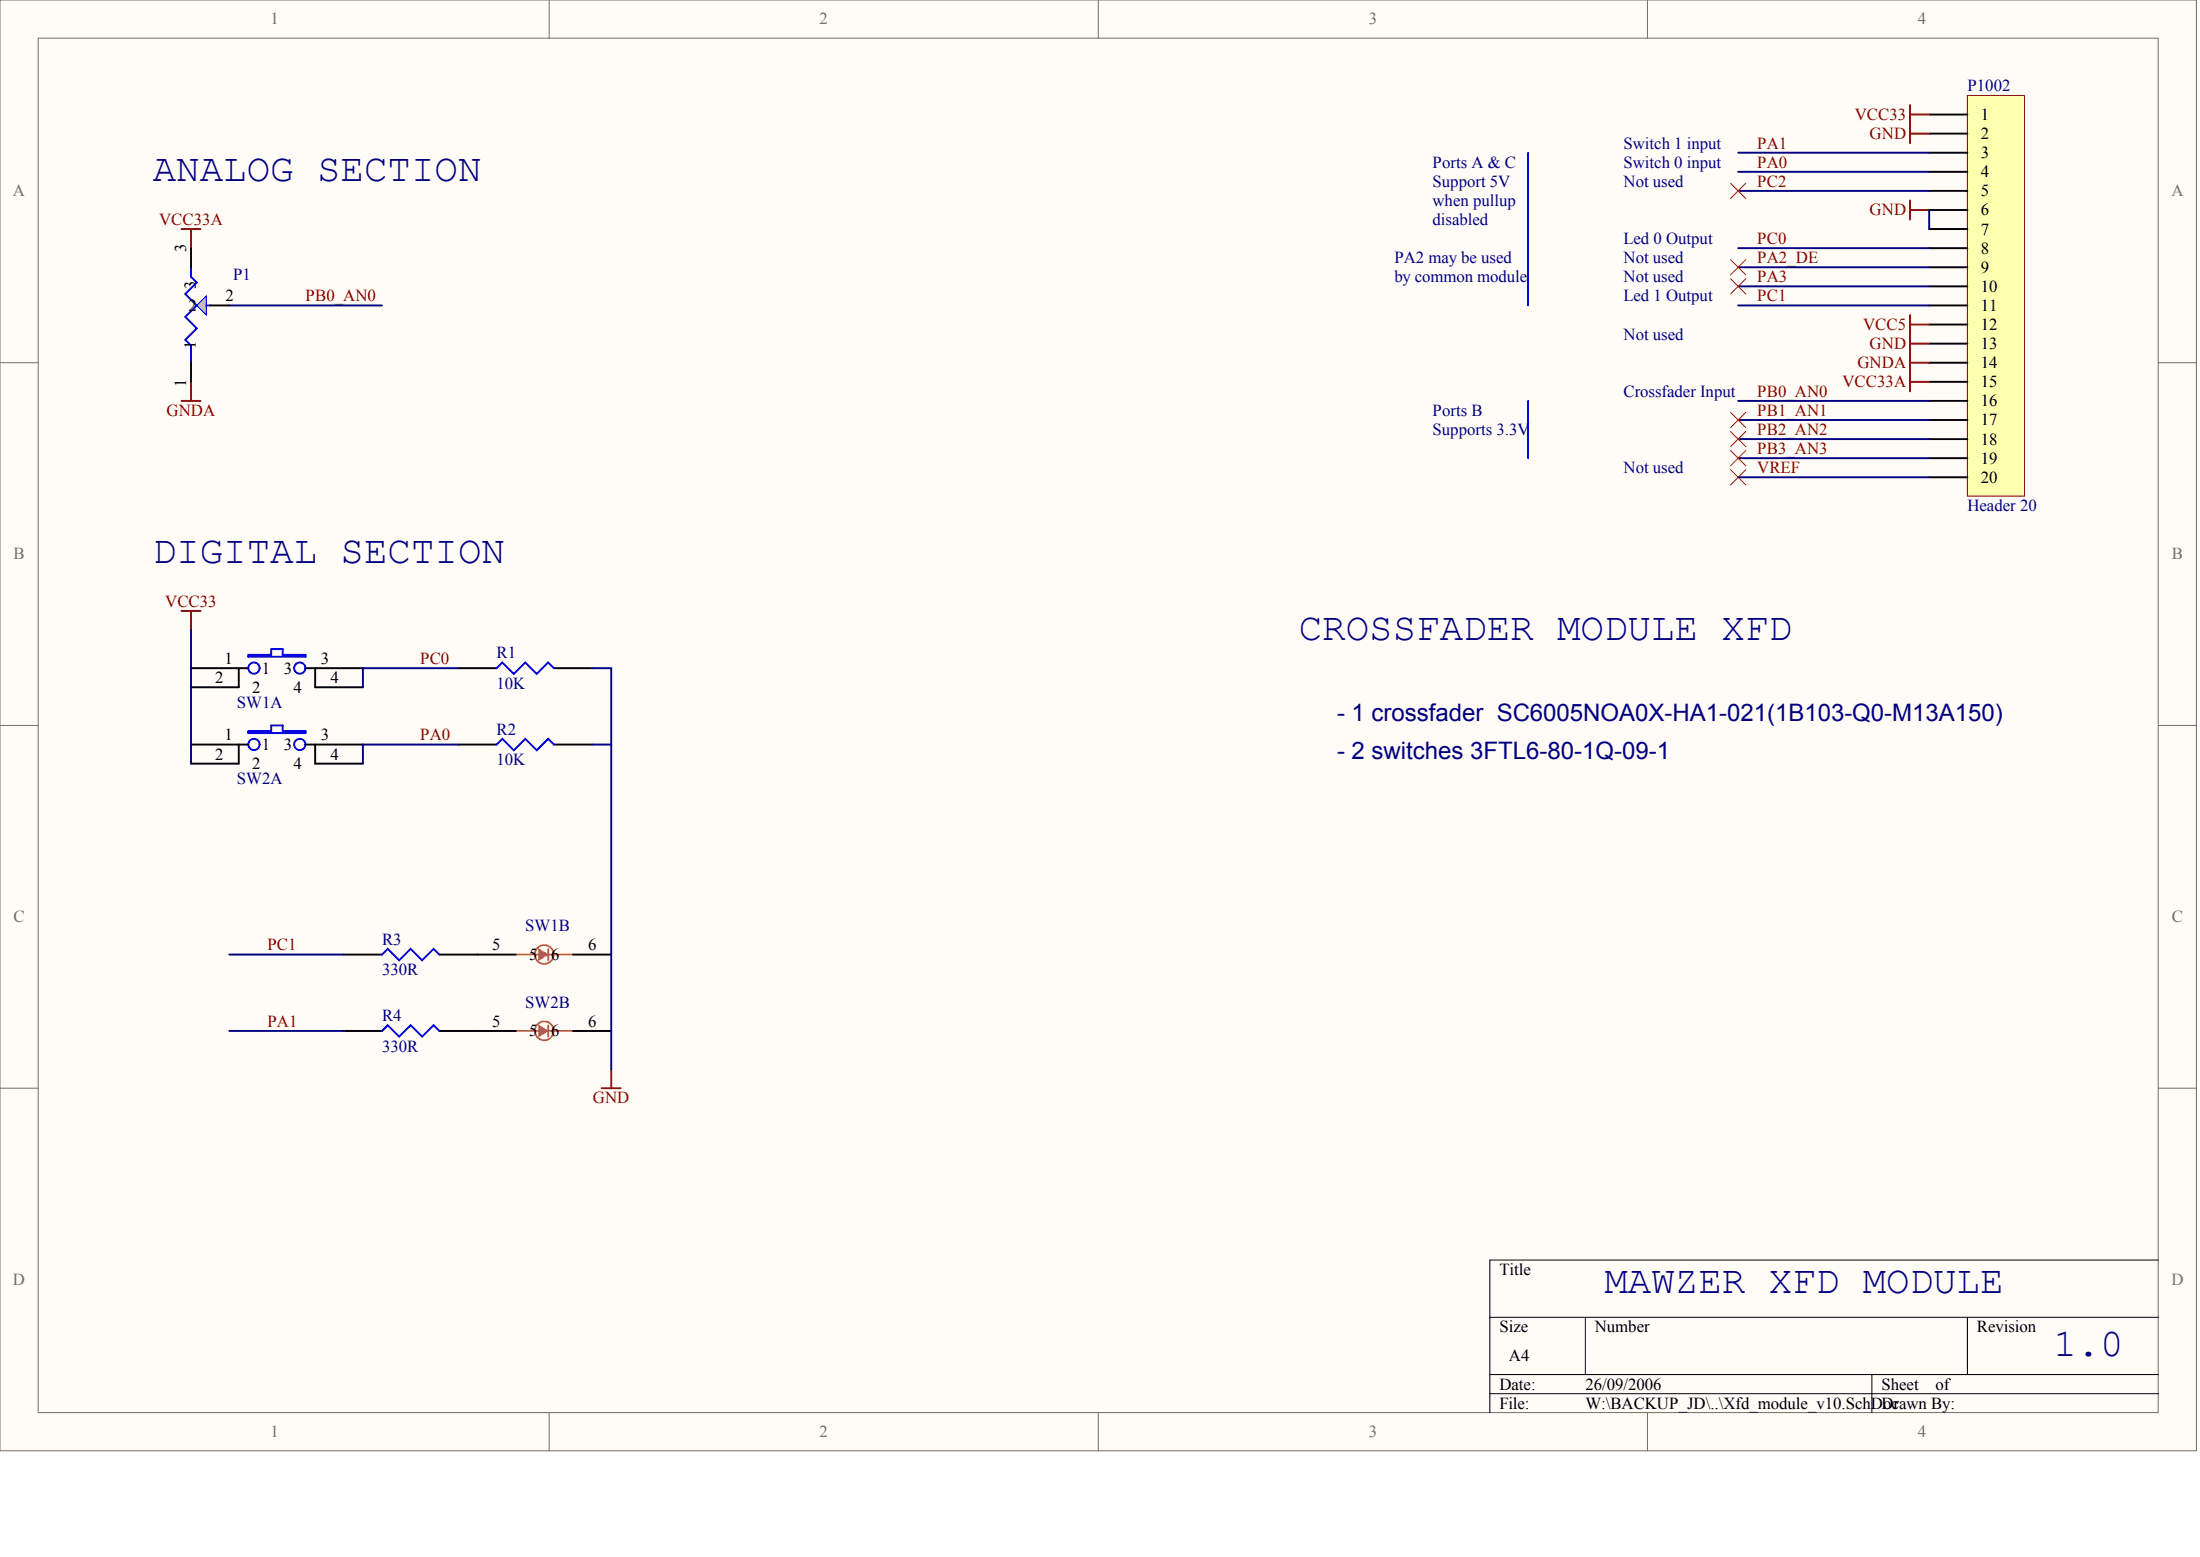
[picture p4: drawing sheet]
<svg xmlns="http://www.w3.org/2000/svg" width="840mm" height="594mm" viewBox="0 0 840 594" stroke-linecap="round" stroke-linejoin="round" font-family="sans-serif">
<g fill="#fffcf8" stroke="#716f64" stroke-width=".38">
<path d="M0 0h838.2v553.5h-838.2z"/>
<path d="M14.6 14.6h809.1v524.4h-809.1z"/>
</g>
<path d="M209.6 0v14.6M419.2 0v14.6M628.7 0v14.6M0 138.4h14.6M823.7 138.4h14.6M0 276.8h14.6M823.7 276.8h14.6M0 415.2h14.6M823.7 415.2h14.6M209.6 539v14.6M419.2 539v14.6M628.7 539v14.6" fill="none" stroke="#716f64" stroke-width=".38"/>
<path d="M823.7 480.8h-255.1v58.2M568.6 502.6h255.1M605 502.6v21.9M750.8 502.6v21.9M568.6 524.5h255.1M568.6 531.8h255.1M714.4 524.5v14.5" fill="none" stroke="#000" stroke-width=".38"/>
<path d="M660.4 179.2l5.9 5.8M666.3 179.2l-5.9 5.8" fill="none" stroke="#f00" stroke-width=".38"/>
<path d="M583.2 58.3v58.2M583.2 153v21.8" fill="none" stroke="#00f" stroke-width=".73"/>
<path d="M750.8 36.4h21.8v152.9h-21.8z" fill="#ffffb0" stroke="#800000" stroke-width=".38"/>
<g fill="none" stroke="#000" stroke-width=".73">
<path d="M736.3 43.7h14.5M736.3 51h14.5M736.3 58.3h14.5M736.3 65.6h14.5M736.3 72.8h14.5M736.3 80.1h14.5M736.3 87.4h14.5M736.3 94.7h14.5M736.3 102h14.5M736.3 109.3h14.5M736.3 116.5h14.5M736.3 123.8h14.5"/>
<path d="M736.3 131.1h14.5M736.3 138.4h14.5M736.3 145.7h14.5M736.3 153h14.5M736.3 160.3h14.5M736.3 167.5h14.5M736.3 174.8h14.5M736.3 182.1h14.5"/>
</g>
<g fill="none" stroke="#800000" stroke-width=".73">
<path d="M729 40.1v14.5M729 43.7h7.3M729 51h7.3M729 76.5v7.3M69.3 87.4h7.2M72.9 87.4v7.3M729 80.1h7.3M729 120.2v29.1M729 138.4h7.3M729 123.8h7.3M729 131.1h7.3M69.3 153h7.2"/>
<path d="M72.9 145.7v7.3M729 145.7h7.3"/>
</g>
<g fill="none" stroke="#000080" stroke-width=".73">
<path d="M663.4 58.3h72.9M663.4 65.6h72.9M663.4 72.8h72.9M663.4 94.7h72.9M736.3 80.1v7.3M87.5 116.5h58.3M663.4 102h72.9M663.4 109.3h72.9M663.4 116.5h72.9M663.4 153h72.9M663.4 160.3h72.9M663.4 167.5h72.9"/>
<path d="M663.4 174.8h72.9M663.4 182.1h72.9"/>
</g>
<path d="M660.4 69.9l5.9 5.9M666.3 69.9l-5.9 5.9M660.4 99.1l5.9 5.8M666.3 99.1l-5.9 5.8M660.4 106.3l5.9 5.9M666.3 106.3l-5.9 5.9" fill="none" stroke="#f00" stroke-width=".38"/>
<path d="M75.1 116.5l3.6-3.6v7.3z" fill="#c0c0c0" stroke="#00f" stroke-width=".38"/>
<g fill="none" stroke="#00f" stroke-width=".73">
<path d="M72.9 102v3.6l2.2 2.2-4.4 4.4 4.4 4.3-4.4 4.4 4.4 4.4-4.4 4.4 2.2 2.1v6.6M78.7 116.5h1.5M94.8 249.9h8.7v-2.2h4.4v2.2h8.7v.7h-21.8zM189.5 255l2.2-2.2 4.4 4.3 4.4-4.3 4.3 4.3 4.4-4.3 2.2 2.2M94.8 279h8.7v-2.2h4.4v2.2h8.7v.7h-21.8zM189.5 284.1l2.2-2.2 4.4 4.4 4.4-4.4 4.3 4.4 4.4-4.4 2.2 2.2M145.8 364.2l2.2-2.2 4.4 4.4 4.3-4.4 4.4 4.4 4.4-4.4 2.2 2.2M145.8 393.4l2.2-2.2 4.4 4.3 4.3-4.3 4.4 4.3 4.4-4.3 2.2 2.2"/>
<circle cx="96.9" cy="254.9" r="2.15"/>
<circle cx="114.4" cy="254.9" r="2.15"/>
<circle cx="96.9" cy="284.1" r="2.15"/>
<circle cx="114.4" cy="284.1" r="2.15"/>
</g>
<g fill="none" stroke="#000" stroke-width=".73">
<path d="M72.9 94.7v7.3M80.2 116.5h7.3M72.9 138.4v7.3M72.9 255h21.9M91.1 255v7.2h-18.2M116.6 255h21.9M120.3 255v7.2h18.2M175 255h14.5M211.4 255h14.6M72.9 284.1h21.9M91.1 284.1v7.3h-18.2M116.6 284.1h21.9"/>
<path d="M120.3 284.1v7.3h18.2M175 284.1h14.5M211.4 284.1h14.6M131.2 364.2h14.6M167.7 364.2h29.1M218.7 364.2h14.6M131.2 393.4h14.6M167.7 393.4h29.1M218.7 393.4h14.6"/>
</g>
<path d="M69.3 233.1h7.2M72.9 233.1v7.3M229.6 415.2h7.3M233.3 407.9v7.3" fill="none" stroke="#800000" stroke-width=".73"/>
<path d="M72.9 240.4v51M175 255h-36.5v7.2M226 255h7.3v152.9M175 284.1h-36.5v7.3M226 284.1h7.3M87.5 364.2h43.7M87.5 393.4h43.7" fill="none" stroke="#000080" stroke-width=".73"/>
<g fill="#fd8300" stroke="#fd8300" stroke-width=".38">
<path d="M205.6 362l3.6 2.2-3.6 2.2z"/>
<path d="M205.6 391.2l3.6 2.2-3.6 2.1z"/>
</g>
<g fill="none" stroke="#fd8300" stroke-width=".73">
<path d="M196.8 364.2h8.8M207.8 364.2h10.9M209.2 362v4.4M196.8 393.4h8.8M207.8 393.4h10.9M209.2 391.2v4.3"/>
<circle cx="207.7" cy="364.2" r="3.6"/>
<circle cx="207.7" cy="393.3" r="3.6"/>
</g>
<path d="M660.4 157.3l5.9 5.9M666.3 157.3l-5.9 5.9M660.4 171.9l5.9 5.8M660.4 164.6l5.9 5.9M666.3 171.9l-5.9 5.8M666.3 164.6l-5.9 5.9" fill="none" stroke="#f00" stroke-width=".38"/>
<g font-size="14.9" fill="#000080">
<text x="58.3" y="69.3">ANALOG SECTION</text>
<text x="58.3" y="214.9">DIGITAL SECTION</text>
<text x="495.7" y="244.1">CROSSFADER MODULE XFD</text>
<text x="612.3" y="493.2">MAWZER XFD MODULE</text>
<text x="783.6" y="517.3">1.0</text>
</g>
<g font-size="9.2" fill="#000080">
<text x="510.3" y="275">- 1 crossfader SC6005NOA0X-HA1-021(1B103-Q0-M13A150)</text>
<text x="510.3" y="289.6">- 2 switches 3FTL6-80-1Q-09-1</text>
</g>
<g font-size="6.4" fill="#716f64">
<text x="103.2" y="9.3">1</text>
<text x="312.8" y="9.3">2</text>
<text x="522.4" y="9.3">3</text>
<text x="732" y="9.3">4</text>
<text x="5" y="74.9">A</text>
<text x="828.7" y="74.9">A</text>
<text x="5.2" y="213.3">B</text>
<text x="828.9" y="213.3">B</text>
<text x="5.2" y="351.7">C</text>
<text x="828.9" y="351.7">C</text>
<text x="5" y="490.1">D</text>
<text x="828.7" y="490.1">D</text>
<text x="103.2" y="548.4">1</text>
<text x="312.8" y="548.4">2</text>
<text x="522.4" y="548.4">3</text>
<text x="732" y="548.4">4</text>
</g>
<g font-size="6.4" fill="#000080">
<text x="750.8" y="34.8">P1002</text>
<text x="619.6" y="56.7">Switch 1 input</text>
<text x="546.7" y="64">Ports A &amp; C</text>
<text x="619.6" y="64">Switch 0 input</text>
<text x="546.7" y="71.3">Support 5V</text>
<text x="619.6" y="71.3">Not used</text>
<text x="546.7" y="78.5">when pullup</text>
<text x="546.7" y="85.8">disabled</text>
<text x="619.6" y="93.1">Led 0 Output</text>
<text x="532.1" y="100.4">PA2 may be used</text>
<text x="619.6" y="100.4">Not used</text>
<text x="88.9" y="107">P1</text>
<text x="532.1" y="107.7">by common module</text>
<text x="619.6" y="107.7">Not used</text>
<text x="619.6" y="115">Led 1 Output</text>
<text x="619.6" y="129.5">Not used</text>
<text x="619.6" y="151.4">Crossfader Input</text>
<text x="546.7" y="158.7">Ports B</text>
<text x="546.7" y="166">Supports 3.3V</text>
<text x="619.6" y="180.5">Not used</text>
<text x="750.8" y="195.1">Header 20</text>
<text x="189.5" y="251.2">R1</text>
<text x="189.5" y="262.8">10K</text>
<text x="90.4" y="270.1">SW1A</text>
<text x="189.5" y="280.3">R2</text>
<text x="189.5" y="292">10K</text>
<text x="90.4" y="299.3">SW2A</text>
<text x="200.5" y="355.4">SW1B</text>
<text x="145.8" y="360.5">R3</text>
<text x="145.8" y="372.1">330R</text>
<text x="145.8" y="389.6">R4</text>
<text x="200.5" y="384.5">SW2B</text>
<text x="145.8" y="401.3">330R</text>
</g>
<g font-size="6.4" fill="#800000">
<text x="707.8" y="45.8">VCC33</text>
<text x="713.5" y="53.1">GND</text>
<text x="670.6" y="56.7">PA1</text>
<text x="670.6" y="64">PA0</text>
<text x="670.6" y="71.3">PC2</text>
<text x="713.5" y="82.2">GND</text>
<text x="60.7" y="85.8">VCC33A</text>
<text x="670.6" y="93.1">PC0</text>
<text x="670.6" y="100.4">PA2_DE</text>
<text x="670.6" y="107.7">PA3</text>
<text x="116.6" y="115">PB0_AN0</text>
<text x="670.6" y="115">PC1</text>
<text x="711" y="125.9">VCC5</text>
<text x="713.5" y="133.2">GND</text>
<text x="708.8" y="140.5">GNDA</text>
<text x="703.2" y="147.8">VCC33A</text>
<text x="670.6" y="151.4">PB0_AN0</text>
<text x="63.6" y="158.7">GNDA</text>
<text x="670.6" y="158.7">PB1_AN1</text>
<text x="670.6" y="166">PB2_AN2</text>
<text x="670.6" y="173.2">PB3_AN3</text>
<text x="670.6" y="180.5">VREF</text>
<text x="63.1" y="231.5">VCC33</text>
<text x="160.4" y="253.4">PC0</text>
<text x="160.4" y="282.5">PA0</text>
<text x="102.1" y="362.6">PC1</text>
<text x="102.1" y="391.8">PA1</text>
<text x="226.3" y="420.9">GND</text>
</g>
<g font-size="6.4">
<text x="755.9" y="45.8">1</text>
<text x="755.9" y="53.1">2</text>
<text x="755.9" y="60.3">3</text>
<text x="755.9" y="67.6">4</text>
<text x="755.9" y="74.9">5</text>
<text x="755.9" y="82.2">6</text>
<text x="755.9" y="89.5">7</text>
<text x="755.9" y="96.8">8</text>
<text x="755.9" y="104">9</text>
<text x="755.9" y="111.3">10</text>
<text x="71.9" y="118.6">2</text>
<text x="86" y="115">2</text>
<text x="755.9" y="118.6">11</text>
<text x="755.9" y="125.9">12</text>
<text x="755.9" y="133.2">13</text>
<text x="755.9" y="140.5">14</text>
<text x="755.9" y="147.8">15</text>
<text x="755.9" y="155">16</text>
<text x="755.9" y="162.3">17</text>
<text x="755.9" y="169.6">18</text>
<text x="755.9" y="176.9">19</text>
<text x="755.9" y="184.2">20</text>
<text x="85.7" y="253.4">1</text>
<text x="99.9" y="257">1</text>
<text x="108.3" y="257">3</text>
<text x="122.5" y="253.4">3</text>
<text x="82.1" y="260.7">2</text>
<text x="126.1" y="260.7">4</text>
<text x="96.2" y="264.3">2</text>
<text x="112" y="264.3">4</text>
<text x="85.7" y="282.5">1</text>
<text x="99.9" y="286.2">1</text>
<text x="108.3" y="286.2">3</text>
<text x="122.5" y="282.5">3</text>
<text x="82.1" y="289.8">2</text>
<text x="96.2" y="293.4">2</text>
<text x="112" y="293.4">4</text>
<text x="126.1" y="289.8">4</text>
<text x="187.8" y="362.6">5</text>
<text x="224.5" y="362.6">6</text>
<text x="201.9" y="366.3">5</text>
<text x="210.4" y="366.3">6</text>
<text x="187.8" y="391.8">5</text>
<text x="201.9" y="395.4">5</text>
<text x="210.4" y="395.4">6</text>
<text x="224.5" y="391.8">6</text>
<text x="572.2" y="486.5">Title</text>
<text x="572.2" y="508.3">Size</text>
<text x="608.7" y="508.3">Number</text>
<text x="754.5" y="508.3">Revision</text>
<text x="575.9" y="519.3">A4</text>
<text x="572.2" y="530.2">Date:</text>
<text x="605" y="530.2">26/09/2006</text>
<text x="718" y="530.2">Sheet</text>
<text x="738.6" y="530.2">of</text>
<text x="572.2" y="537.5">File:</text>
<text x="605" y="537.5">W:\BACKUP_JD\..\Xfd_module_v10.SchDoc</text>
<text x="718" y="537.5">Drawn By:</text>
</g>
<g font-size="6.3">
<text x="71" y="96.1" transform="rotate(-90 71 96.1)">3</text>
<text x="74.7" y="110.4" transform="rotate(-90 74.7 110.4)">3</text>
<text x="74.7" y="133.3" transform="rotate(-90 74.7 133.3)">1</text>
<text x="71" y="147.5" transform="rotate(-90 71 147.5)">1</text>
</g>
</svg>
